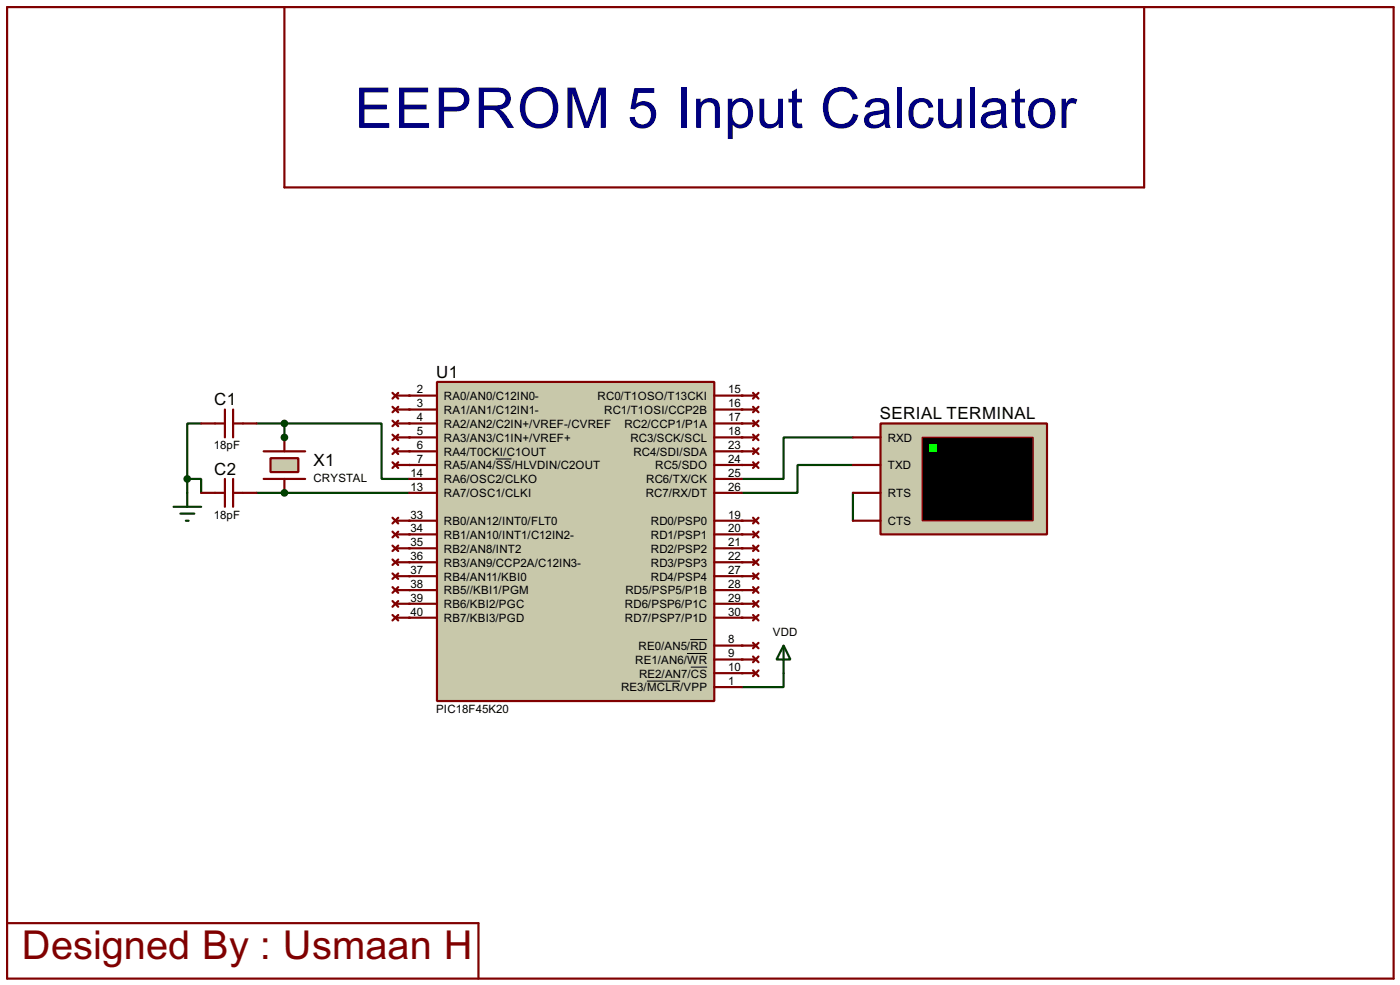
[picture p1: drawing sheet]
<svg xmlns="http://www.w3.org/2000/svg" width="256mm" height="180mm" viewBox="0 0 256 180" stroke-linecap="round" stroke-linejoin="round" font-family="sans-serif">
<path d="M156.3 90.2v5.1" fill="none" stroke="#004000" stroke-width=".4"/>
<g fill="#004000">
<circle cx="75" cy="82.6" r=".2"/>
<circle cx="75" cy="85.1" r=".2"/>
<circle cx="75" cy="95.3" r=".2"/>
<circle cx="75" cy="97.8" r=".2"/>
<circle cx="75" cy="100.4" r=".2"/>
<circle cx="75" cy="102.9" r=".2"/>
<circle cx="75" cy="105.5" r=".2"/>
<circle cx="75" cy="108" r=".2"/>
<circle cx="75" cy="110.5" r=".2"/>
<circle cx="75" cy="113.1" r=".2"/>
<circle cx="135.9" cy="72.4" r=".2"/>
<circle cx="135.9" cy="80.1" r=".2"/>
<circle cx="135.9" cy="82.6" r=".2"/>
<circle cx="135.9" cy="85.1" r=".2"/>
</g>
<path d="M156.3 80.1h-12.7v7.6h-7.7M156.3 85.1h-10.2v5.1h-10.2" fill="none" stroke="#004000" stroke-width=".4"/>
<g fill="#004000">
<circle cx="135.9" cy="95.3" r=".2"/>
<circle cx="135.9" cy="97.8" r=".2"/>
<circle cx="135.9" cy="100.4" r=".2"/>
<circle cx="135.9" cy="102.9" r=".2"/>
<circle cx="135.9" cy="105.5" r=".2"/>
<circle cx="135.9" cy="108" r=".2"/>
<circle cx="135.9" cy="110.5" r=".2"/>
<circle cx="135.9" cy="113.1" r=".2"/>
<circle cx="135.9" cy="118.2" r=".2"/>
<circle cx="135.9" cy="120.7" r=".2"/>
<circle cx="135.9" cy="123.2" r=".2"/>
</g>
<path d="M143.6 123.2v2.6h-7.7" fill="none" stroke="#004000" stroke-width=".4"/>
<g fill="#004000">
<circle cx="135.9" cy="75" r=".2"/>
<circle cx="135.9" cy="77.5" r=".2"/>
<circle cx="75" cy="72.4" r=".2"/>
<circle cx="75" cy="75" r=".2"/>
<circle cx="75" cy="77.5" r=".2"/>
<circle cx="75" cy="80.1" r=".2"/>
<circle cx="52.1" cy="90.2" r=".2"/>
</g>
<path d="M47 90.2h28" fill="none" stroke="#004000" stroke-width=".4"/>
<circle cx="52.1" cy="80.1" r=".2" fill="#004000"/>
<path d="M36.9 77.5h-2.6v10.2M47 77.5h5.1M52.1 77.5h17.8v10.2h5.1M52.1 77.5v2.6M34.3 87.7h2.6v2.5M34.3 87.7v2.5M143.6 118.2l1.2 2.5h-2.5zM143.6 118.2v5" fill="none" stroke="#004000" stroke-width=".4"/>
<path d="M1.3 1.3h254v177.8h-254zM52.1 1.3v33h157.5v-33M1.3 169h86.4v10.1" fill="none" stroke="#800000" stroke-width=".4"/>
<path d="M161.3 77.5h30.5v20.3h-30.5z" fill="#c8c8aa" stroke="#800000" stroke-width=".4"/>
<path d="M169 80.1h20.3v15.2h-20.3z" fill="#000" stroke="#800000" stroke-width=".25"/>
<path d="M170.2 81.3h1.3v1.3h-1.3z" fill="#0f0"/>
<g fill="none" stroke="#800000" stroke-width=".4">
<path d="M71.9 71.9l1.1 1.1M71.9 74.5l1.1 1M71.9 77l1.1 1M71.9 79.6l1.1 1M72.4 72.4h2.6M72.4 75h2.6M72.4 77.5h2.6M73 71.9l-1.1 1.1M73 74.5l-1.1 1M73 77l-1.1 1M73 79.6l-1.1 1M135.9 72.4h2.6"/>
<path d="M135.9 75h2.6M135.9 77.5h2.6M138 79.6l1 1M138 77l1 1M138 74.5l1 1M138 71.9l1 1.1M139 79.6l-1 1M139 77l-1 1M139 74.5l-1 1M139 71.9l-1 1.1M71.9 82.1l1.1 1M71.9 84.6l1.1 1.1"/>
<path d="M71.9 94.8l1.1 1M71.9 97.3l1.1 1.1M71.9 99.9l1.1 1M72.4 80.1h2.6M72.4 85.1h2.6M72.4 95.3h2.6M72.4 82.6h2.6M72.4 97.8h2.6M73 82.1l-1.1 1M73 84.6l-1.1 1.1M73 94.8l-1.1 1M73 97.3l-1.1 1.1"/>
<path d="M73 99.9l-1.1 1M135.9 80.1h2.6M135.9 85.1h2.6M135.9 95.3h2.6M135.9 82.6h2.6M135.9 97.8h2.6M138 94.8l1 1M138 97.3l1 1.1M138 99.9l1 1M138 84.6l1 1.1M138 82.1l1 1M139 94.8l-1 1"/>
<path d="M139 97.3l-1 1.1M139 99.9l-1 1M139 84.6l-1 1.1M139 82.1l-1 1M156.3 80.1h5M156.3 90.2h5M156.3 85.1h5M156.3 95.3h5M71.9 102.4l1.1 1M71.9 105l1.1 1M71.9 110l1.1 1.1M71.9 107.5l1.1 1"/>
<path d="M71.9 112.6l1.1 1M72.4 100.4h2.6M72.4 102.9h2.6M72.4 105.5h2.6M72.4 110.5h2.6M72.4 108h2.6M72.4 113.1h2.6M73 102.4l-1.1 1M73 105l-1.1 1M73 110l-1.1 1.1M73 107.5l-1.1 1M73 112.6l-1.1 1"/>
<path d="M135.9 100.4h2.6M135.9 102.9h2.6M135.9 105.5h2.6M135.9 110.5h2.6M135.9 108h2.6M135.9 113.1h2.6M135.9 118.2h2.6M138 102.4l1 1M138 105l1 1M138 110l1 1.1M138 107.5l1 1M138 112.6l1 1"/>
<path d="M138 117.7l1 1M139 102.4l-1 1M139 105l-1 1M139 110l-1 1.1M139 107.5l-1 1M139 112.6l-1 1M139 117.7l-1 1M135.9 120.7h2.6M135.9 123.2h2.6M138 120.2l1 1M138 122.7l1 1.1M139 120.2l-1 1"/>
<path d="M139 122.7l-1 1.1"/>
</g>
<path d="M80.1 69.9h50.8v58.4h-50.8z" fill="#c8c8aa" stroke="#800000" stroke-width=".4"/>
<g fill="none" stroke="#800000" stroke-width=".4">
<path d="M75 72.4h5.1M75 75h5.1M75 77.5h5.1M130.9 72.4h5M130.9 75h5M130.9 77.5h5M48.3 82.6h7.6M48.3 87.7h7.6M75 82.6h5.1M75 85.1h5.1M75 87.7h5.1M75 90.2h5.1"/>
<path d="M75 95.3h5.1M75 97.8h5.1M75 80.1h5.1M130.9 82.6h5M130.9 85.1h5M130.9 87.7h5M130.9 90.2h5M130.9 95.3h5M130.9 97.8h5M130.9 80.1h5M75 100.4h5.1M75 102.9h5.1"/>
<path d="M75 105.5h5.1M75 108h5.1M75 110.5h5.1M75 113.1h5.1M130.9 100.4h5M130.9 102.9h5M130.9 105.5h5M130.9 108h5M130.9 110.5h5M130.9 113.1h5M130.9 118.2h5M130.9 120.7h5"/>
<path d="M130.9 123.2h5M130.9 125.8h5"/>
</g>
<path d="M90.8 84h2.9M125.9 119.6h3.7M126.5 117.1h3.1M118.5 124.7h6.1M126.6 122.1h3" fill="none" stroke="#000" stroke-width=".18"/>
<path d="M49.6 83.9h5.1v2.5h-5.1z" fill="#c8c8aa" stroke="#800000" stroke-width=".4"/>
<path d="M36.9 77.5h4.3M41.2 75v5.1M42.7 75v5.1M42.7 77.5h4.3M36.9 90.2h4.3M41.2 87.7v5.1M42.7 87.7v5.1M42.7 90.2h4.3M52.1 80.1v2.5M52.1 87.7v2.5" fill="none" stroke="#800000" stroke-width=".4"/>
<g fill="#004000" stroke="#004000" stroke-width=".4">
<circle cx="52.1" cy="90.2" r=".5"/>
<circle cx="52.1" cy="80.1" r=".5"/>
<circle cx="34.3" cy="87.7" r=".5"/>
<circle cx="52.1" cy="77.5" r=".5"/>
</g>
<path d="M31.8 92.8h5.1M33.1 94h2.5M34.1 95.3h.5M34.3 90.2v2.6" fill="none" stroke="#004000" stroke-width=".4"/>
<text font-size="11.5" fill="#000080" x="65" y="23.4">EEPROM 5 Input Calculator</text>
<text font-size="8.2" fill="#800000" x="4" y="175.6">Designed By : Usmaan H</text>
<g font-size="3.5">
<text x="79.9" y="69.1">U1</text>
<text x="39.3" y="74.1">C1</text>
<text x="161.2" y="76.7">SERIAL TERMINAL</text>
<text x="39.3" y="86.9">C2</text>
<text x="57.5" y="85.3">X1</text>
</g>
<g font-size="2.4">
<text x="76.4" y="72">2</text>
<text x="133.4" y="72">15</text>
<text x="76.4" y="74.6">3</text>
<text x="76.4" y="77.1">4</text>
<text x="81.3" y="73.2">RA0/AN0/C12IN0-</text>
<text x="81.3" y="75.8">RA1/AN1/C12IN1-</text>
<text x="109.5" y="73.2">RC0/T1OSO/T13CKI</text>
<text x="110.7" y="75.8">RC1/T1OSI/CCP2B</text>
<text x="133.4" y="74.6">16</text>
<text x="133.4" y="77.1">17</text>
<text x="39.2" y="82.2">18pF</text>
<text x="76.4" y="82.2">6</text>
<text x="76.4" y="79.7">5</text>
<text x="81.3" y="83.4">RA4/T0CKI/C1OUT</text>
<text x="81.3" y="78.3">RA2/AN2/C2IN+/VREF-/CVREF</text>
<text x="81.3" y="80.8">RA3/AN3/C1IN+/VREF+</text>
<text x="114.4" y="78.3">RC2/CCP1/P1A</text>
<text x="115.5" y="80.8">RC3/SCK/SCL</text>
<text x="116" y="83.4">RC4/SDI/SDA</text>
<text x="133.4" y="79.7">18</text>
<text x="133.4" y="82.2">23</text>
<text x="162.6" y="80.8">RXD</text>
<text x="57.4" y="88.2">CRYSTAL</text>
<text x="75.2" y="87.3">14</text>
<text x="75.2" y="89.8">13</text>
<text x="76.4" y="84.7">7</text>
<text x="81.3" y="85.9">RA5/AN4/SS/HLVDIN/C2OUT</text>
<text x="81.3" y="88.5">RA6/OSC2/CLKO</text>
<text x="118.4" y="88.5">RC6/TX/CK</text>
<text x="120" y="85.9">RC5/SDO</text>
<text x="133.4" y="84.7">24</text>
<text x="133.4" y="87.3">25</text>
<text x="133.4" y="89.8">26</text>
<text x="162.6" y="85.9">TXD</text>
<text x="39.2" y="95">18pF</text>
<text x="75.2" y="94.9">33</text>
<text x="81.3" y="91">RA7/OSC1/CLKI</text>
<text x="118.3" y="91">RC7/RX/DT</text>
<text x="133.4" y="94.9">19</text>
<text x="162.6" y="91">RTS</text>
<text x="75.2" y="97.4">34</text>
<text x="75.2" y="100">35</text>
<text x="81.3" y="96.1">RB0/AN12/INT0/FLT0</text>
<text x="81.3" y="98.6">RB1/AN10/INT1/C12IN2-</text>
<text x="81.3" y="101.2">RB2/AN8/INT2</text>
<text x="119.2" y="96.1">RD0/PSP0</text>
<text x="119.2" y="98.6">RD1/PSP1</text>
<text x="119.2" y="101.2">RD2/PSP2</text>
<text x="133.4" y="97.4">20</text>
<text x="133.4" y="100">21</text>
<text x="162.6" y="96.1">CTS</text>
<text x="75.2" y="102.5">36</text>
<text x="75.2" y="105.1">37</text>
<text x="75.2" y="107.6">38</text>
<text x="81.3" y="103.7">RB3/AN9/CCP2A/C12IN3-</text>
<text x="81.3" y="106.3">RB4/AN11/KBI0</text>
<text x="119.2" y="103.7">RD3/PSP3</text>
<text x="119.2" y="106.3">RD4/PSP4</text>
<text x="133.4" y="102.5">22</text>
<text x="133.4" y="105.1">27</text>
<text x="133.4" y="107.6">28</text>
<text x="75.2" y="110.1">39</text>
<text x="75.2" y="112.7">40</text>
<text x="81.3" y="108.8">RB5//KBI1/PGM</text>
<text x="81.3" y="111.3">RB6/KBI2/PGC</text>
<text x="81.3" y="113.9">RB7/KBI3/PGD</text>
<text x="114.5" y="111.3">RD6/PSP6/P1C</text>
<text x="114.5" y="113.9">RD7/PSP7/P1D</text>
<text x="114.6" y="108.8">RD5/PSP5/P1B</text>
<text x="133.4" y="110.1">29</text>
<text x="133.4" y="112.7">30</text>
<text x="117" y="119">RE0/AN5/RD</text>
<text x="133.4" y="117.8">8</text>
<text x="141.6" y="116.4">VDD</text>
<text x="116.4" y="121.5">RE1/AN6/WR</text>
<text x="117.1" y="124">RE2/AN7/CS</text>
<text x="133.4" y="120.3">9</text>
<text x="133.4" y="122.8">10</text>
<text x="133.4" y="125.4">1</text>
<text x="79.9" y="130.5">PIC18F45K20</text>
<text x="113.8" y="126.6">RE3/MCLR/VPP</text>
</g>
</svg>
